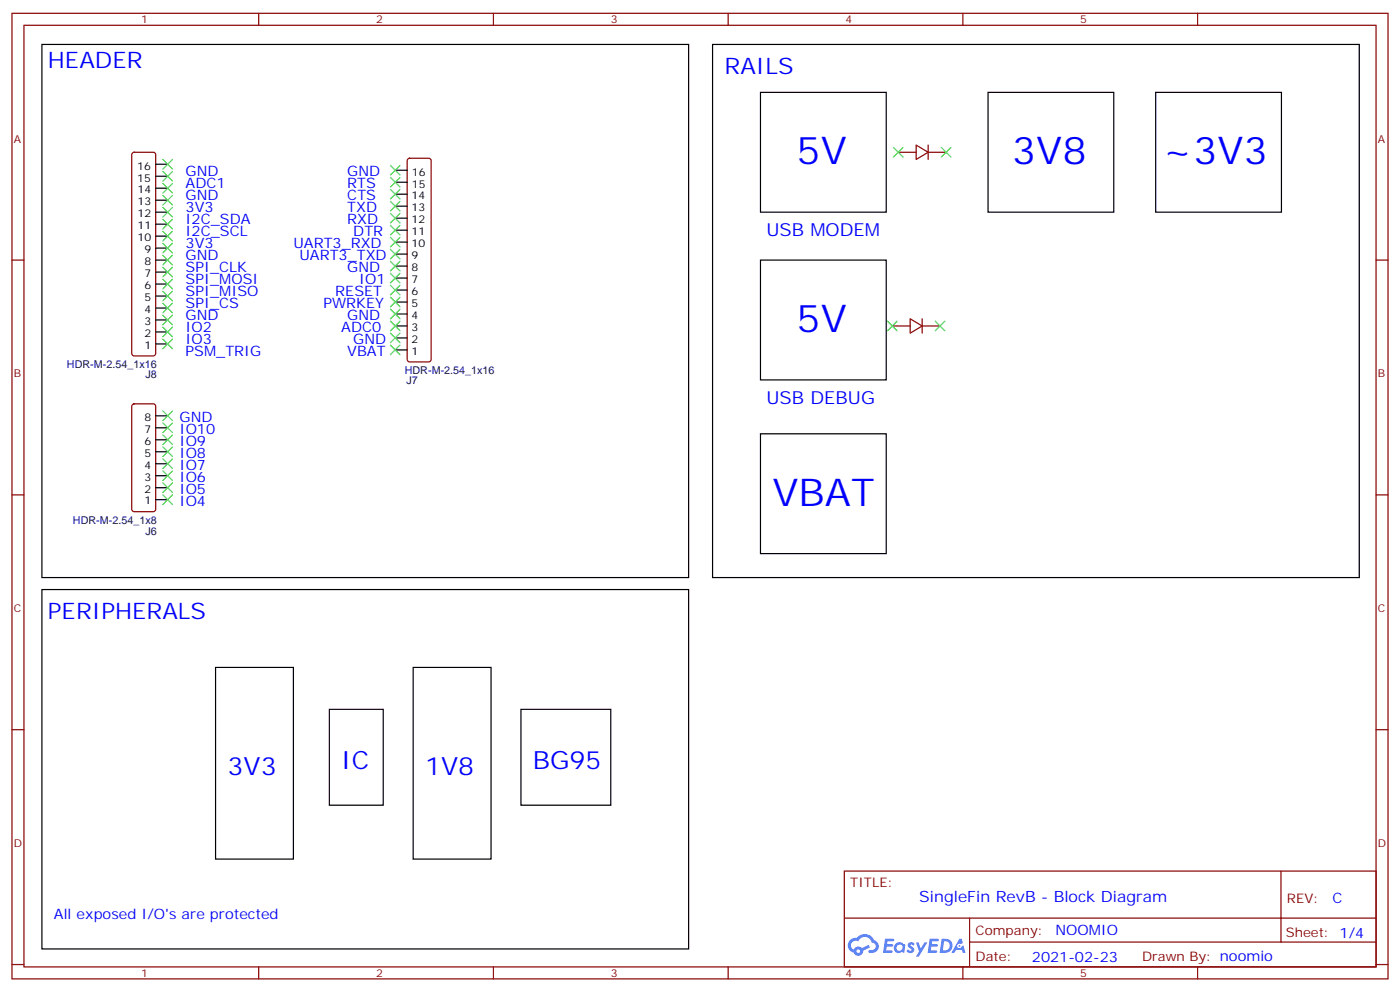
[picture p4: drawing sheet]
<svg xmlns="http://www.w3.org/2000/svg" width="412mm" height="292mm" viewBox="0 0 412 292" stroke-linecap="round" stroke-linejoin="round" font-family="sans-serif">
<g fill="none" stroke="#870000" stroke-width=".35">
<path d="M3.5 3.9h405.4v284.4h-405.4zM7.1 7.4h398.2v277.3h-398.2zM76.2 3.9v3.5M145.3 3.9v3.5M214.5 3.9v3.5M283.6 3.9v3.5M352.8 3.9v3.5M3.5 76.6h3.6M405.3 76.6h3.6M3.5 145.7h3.6M405.3 145.7h3.6M3.5 214.9h3.6"/>
<path d="M405.3 214.9h3.6M248.7 256.5h156.6v28.2h-156.6zM377.3 256.5v20.9M248.7 270.4h156.5M285.6 277.4h119.6M285.6 270.4v14.1M3.5 284h3.6M76.2 284.7v3.6M145.3 284.7v3.6M214.5 284.7v3.6M283.6 284.7v3.6M352.8 284.7v3.6"/>
<path d="M405.3 284h3.6"/>
</g>
<g fill="#5487ff">
<path d="M267.7 277.7a1.22 1.22 0 0 1 1.7 .2l-.4 .6a.47 .47 0 0 0-.3-.4 .47 .47 0 0 0-.5 .2l.1 .2a1.14 1.14 0 0 1 .8 1.8 1.14 1.14 0 0 1-1.9 0l-.2-.2 .5-.6 .7 .5a.29 .29 0 0 0 .3-.3 .29 .29 0 0 0-.2-.3 1.04 1.04 0 0 1-.6-1.7z"/>
<path d="M260.7 276.4h2.4l.3 .2-.2 .5-1.8 .1-.1 .8h1.5l.3 .4-.3 .4h-1.6l-.2 1.1h1.7l.2 .3-.2 .3-2.6 .1z"/>
<path d="M273.8 276.4h2.4l.3 .2-.1 .5-1.8 .1-.2 .8h1.6l.3 .4-.4 .4h-1.6l-.1 1.1h1.7l.2 .3-.2 .3-2.6 .1z"/>
<path d="M282.6 276.4h.7l.3 1.3-.6 .3a.69 .69 0 0 0-1 .3 .69 .69 0 0 0 .4 .9 .69 .69 0 0 0 .9-.6l.5-.2 .6 2.2h-.8l-.2-.9h-1.8l-.5 .9h-.8z"/>
<path d="M269.8 277.5h.8l.6 1.8 1.1-1.8h.9l-2.6 4.2h-.8l.9-1.5z"/>
<path d="M277.4 276.4l-.6 4.2h1.3a2.11 2.11 0 0 0 2.5-2.1 2.11 2.11 0 0 0-2.5-2.1zM278.1 277.2a1.39 1.39 0 0 1 1.7 1.4 1.39 1.39 0 0 1-1.8 1.3h-.3z"/>
<path d="M263.7 278.1a1.54 1.54 0 0 0-.1 2.1 1.54 1.54 0 0 0 2.2 .1l.6 .3 .3-2.3-.2-.3h-.4a1.49 1.49 0 0 0-2.4 .1zM264 279.1a.94 .94 0 0 1 1.8 0 .94 .94 0 0 1-1.8 0z"/>
<path d="M250.4 276.8a2.18 2.18 0 0 0 1.1 3.7 1.44 1.44 0 0 0 1.6 .9 1.44 1.44 0 0 0 1.2-1.4l2-1-.5-.8-1.9 1a1.47 1.47 0 0 0-2.4 .4 1.39 1.39 0 0 1-.7-1.9 1.39 1.39 0 0 1 2-.5 2.12 2.12 0 0 1 2.2-1.3 2.12 2.12 0 0 1 1.9 1.7 1.14 1.14 0 0 1 1.1 1.4 1.14 1.14 0 0 1-1.7 .7 .43 .43 0 0 0-.5 .4 .43 .43 0 0 0 .4 .5 1.98 1.98 0 0 0 2.5-1.2 1.98 1.98 0 0 0-1.2-2.6 3.1 3.1 0 0 0-5.3-.6l-.9 .1zM252.3 280.1a.55 .55 0 0 1 1.1 0 .55 .55 0 0 1-1.1 0z"/>
<circle cx="282.6" cy="278.5" r=".26"/>
</g>
<path d="M39 45l.5-.2h5.7l.5 .2 .2 .5v58.6l-.3 .5-.4 .2h-5.7l-.5-.2-.2-.5v-58.6zM120.2 46.8l.4-.2h5.7l.5 .2 .2 .5v58.6l-.2 .5-.5 .2h-5.7l-.4-.3-.3-.4v-58.6zM264.6 44.8h5.3M269.9 42.7l3.5 2.1-3.5 2.2zM273.4 44.8h5.3M273.4 42.7v4.3M262.8 96h5.3M268.1 93.9l3.5 2.1-3.5 2.1zM271.6 96h5.3M271.6 93.9v4.2M39 119.1l.5-.2h5.7l.5 .2 .2 .5v30.4l-.3 .5-.4 .2h-5.7l-.5-.3-.2-.4v-30.4z" fill="none" stroke="#870000" stroke-width=".35"/>
<g fill="none" stroke="#000" stroke-width=".35">
<path d="M12.3 13.1h190.5v157h-190.5zM209.9 13.1h190.5v157h-190.5zM224 27.2h37.1v35.3h-37.1zM291 27.2h37.1v35.3h-37.1zM340.4 27.2h37.1v35.3h-37.1zM45.9 58.9h3.5M45.9 55.4h3.5M45.9 51.9h3.5M45.9 48.4h3.5M116.4 57.2h3.5M116.4 53.7h3.5M116.4 50.1h3.5"/>
<path d="M45.9 76.6h3.5M45.9 73.1h3.5M45.9 69.5h3.5M45.9 66h3.5M45.9 62.5h3.5M116.4 78.4h3.5M116.4 74.8h3.5M116.4 71.3h3.5M116.4 67.8h3.5M116.4 64.2h3.5M116.4 60.7h3.5M224 76.6h37.1v35.3h-37.1z"/>
<path d="M45.9 97.8h3.5M45.9 94.2h3.5M45.9 90.7h3.5M45.9 87.2h3.5M45.9 83.6h3.5M45.9 80.1h3.5M116.4 99.5h3.5M116.4 96h3.5M116.4 92.5h3.5M116.4 88.9h3.5M116.4 85.4h3.5M116.4 81.9h3.5"/>
<path d="M45.9 101.3h3.5M116.4 103h3.5M45.9 136.6h3.5M45.9 133h3.5M45.9 129.5h3.5M45.9 126h3.5M45.9 122.4h3.5M224 127.7h37.1v35.3h-37.1zM45.9 147.1h3.5M45.9 143.6h3.5M45.9 140.1h3.5M12.3 173.6h190.5v105.8h-190.5z"/>
<path d="M63.5 196.5h22.9v56.5h-22.9zM121.7 196.5h22.9v56.5h-22.9zM97 208.9h15.9v28.2h-15.9zM153.5 208.9h26.4v28.2h-26.4z"/>
</g>
<g fill="none" stroke="#3c3" stroke-width=".35">
<path d="M48 47l2.8 2.8M48 50.5l2.8 2.8M48 54l2.8 2.8M48 57.5l2.8 2.9M50.8 47l-2.8 2.8M50.8 50.5l-2.8 2.8M50.8 54l-2.8 2.8M50.8 57.5l-2.8 2.9M115 48.7l2.8 2.8M115 52.2l2.8 2.9M115 55.8l2.8 2.8M115 59.3l2.8 2.8"/>
<path d="M117.8 48.7l-2.8 2.8M117.8 52.2l-2.8 2.9M117.8 55.8l-2.8 2.8M117.8 59.3l-2.8 2.8M263.2 43.4l2.8 2.8M266 43.4l-2.8 2.8M277.3 43.4l2.8 2.8M280.1 43.4l-2.8 2.8M48 61.1l2.8 2.8M48 64.6l2.8 2.8M48 68.1l2.8 2.8M48 71.6l2.8 2.9"/>
<path d="M48 75.2l2.8 2.8M48 78.7l2.8 2.8M50.8 61.1l-2.8 2.8M50.8 64.6l-2.8 2.8M50.8 68.1l-2.8 2.8M50.8 71.6l-2.8 2.9M50.8 75.2l-2.8 2.8M50.8 78.7l-2.8 2.8M115 62.8l2.8 2.9M115 66.4l2.8 2.8M115 69.9l2.8 2.8M115 73.4l2.8 2.8"/>
<path d="M115 76.9l2.8 2.9M117.8 62.8l-2.8 2.9M117.8 66.4l-2.8 2.8M117.8 69.9l-2.8 2.8M117.8 73.4l-2.8 2.8M117.8 76.9l-2.8 2.9M48 82.2l2.8 2.9M48 85.8l2.8 2.8M48 89.3l2.8 2.8M48 92.8l2.8 2.8M48 96.3l2.8 2.9M48 99.9l2.8 2.8"/>
<path d="M50.8 82.2l-2.8 2.9M50.8 85.8l-2.8 2.8M50.8 89.3l-2.8 2.8M50.8 92.8l-2.8 2.8M50.8 96.3l-2.8 2.9M50.8 99.9l-2.8 2.8M115 80.5l2.8 2.8M115 84l2.8 2.8M115 87.5l2.8 2.8M115 91.1l2.8 2.8M115 94.6l2.8 2.8M115 98.1l2.8 2.8"/>
<path d="M117.8 80.5l-2.8 2.8M117.8 84l-2.8 2.8M117.8 87.5l-2.8 2.8M117.8 91.1l-2.8 2.8M117.8 94.6l-2.8 2.8M117.8 98.1l-2.8 2.8M261.4 94.6l2.8 2.8M264.2 94.6l-2.8 2.8M275.5 94.6l2.8 2.8M278.3 94.6l-2.8 2.8M115 101.6l2.8 2.9M117.8 101.6l-2.8 2.9"/>
<path d="M48 121l2.8 2.9M48 124.6l2.8 2.8M48 128.1l2.8 2.8M48 131.6l2.8 2.8M48 135.1l2.8 2.9M48 138.7l2.8 2.8M50.8 121l-2.8 2.9M50.8 124.6l-2.8 2.8M50.8 128.1l-2.8 2.8M50.8 131.6l-2.8 2.8M50.8 135.1l-2.8 2.9M50.8 138.7l-2.8 2.8"/>
<path d="M48 142.2l2.8 2.8M48 145.7l2.8 2.9M50.8 142.2l-2.8 2.8M50.8 145.7l-2.8 2.9"/>
</g>
<g font-size="11.3" fill="#00f">
<text x="234.6" y="48.4">5V</text>
<text x="298.1" y="48.4">3V8</text>
<text x="342.2" y="48.4">~3V3</text>
<text x="234.6" y="97.8">5V</text>
<text x="227.5" y="148.9">VBAT</text>
</g>
<g font-size="7.4" fill="#00f">
<text x="100.5" y="226.5">IC</text>
<text x="157" y="226.5">BG95</text>
<text x="67" y="228.3">3V3</text>
<text x="125.2" y="228.3">1V8</text>
</g>
<g font-size="6.7" fill="#00f">
<text x="14.1" y="20.1">HEADER</text>
<text x="213.4" y="21.9">RAILS</text>
<text x="14.1" y="182.4">PERIPHERALS</text>
</g>
<g font-size="5.3" fill="#00f">
<text x="225.8" y="69.5">USB MODEM</text>
<text x="225.8" y="118.9">USB DEBUG</text>
</g>
<text font-size="4.6" fill="#00f" x="270.8" y="265.5">SingleFin RevB - Block Diagram</text>
<g font-size="4.2" fill="#00f">
<text x="54.7" y="51.9">GND</text>
<text x="102.3" y="51.9">GND</text>
<text x="54.7" y="55.4">ADC1</text>
<text x="54.7" y="58.9">GND</text>
<text x="102.3" y="55.4">RTS</text>
<text x="102.3" y="58.9">CTS</text>
<text x="54.7" y="62.5">3V3</text>
<text x="102.3" y="62.5">TXD</text>
<text x="54.7" y="66">I2C_SDA</text>
<text x="54.7" y="69.5">I2C_SCL</text>
<text x="102.3" y="66">RXD</text>
<text x="104.1" y="69.5">DTR</text>
<text x="54.7" y="73.1">3V3</text>
<text x="54.7" y="76.6">GND</text>
<text x="86.4" y="73.1">UART3_RXD</text>
<text x="88.2" y="76.6">UART3_TXD</text>
<text x="54.7" y="80.1">SPI_CLK</text>
<text x="54.7" y="83.6">SPI_MOSI</text>
<text x="102.3" y="80.1">GND</text>
<text x="105.8" y="83.6">IO1</text>
<text x="54.7" y="87.2">SPI_MISO</text>
<text x="98.8" y="87.2">RESET</text>
<text x="54.7" y="90.7">SPI_CS</text>
<text x="54.7" y="94.2">GND</text>
<text x="95.2" y="90.7">PWRKEY</text>
<text x="102.3" y="94.2">GND</text>
<text x="54.7" y="97.8">IO2</text>
<text x="54.7" y="101.3">IO3</text>
<text x="100.5" y="97.8">ADC0</text>
<text x="104.1" y="101.3">GND</text>
<text x="54.7" y="104.8">PSM_TRIG</text>
<text x="102.3" y="104.8">VBAT</text>
<text x="52.9" y="124.2">GND</text>
<text x="52.9" y="127.7">IO10</text>
<text x="52.9" y="131.3">IO9</text>
<text x="52.9" y="134.8">IO8</text>
<text x="52.9" y="138.3">IO7</text>
<text x="52.9" y="141.9">IO6</text>
<text x="52.9" y="145.4">IO5</text>
<text x="52.9" y="148.9">IO4</text>
<text x="392.5" y="265.8">C</text>
<text x="15.9" y="270.6">All exposed I/O's are protected</text>
<text x="310.9" y="275.3">NOOMIO</text>
<text x="304" y="283.1">2021-02-23</text>
</g>
<g font-size="3.9" fill="#800">
<text x="250.5" y="261.1">TITLE:</text>
<text x="379.1" y="265.8">REV:</text>
<text x="287.4" y="275.3">Company:</text>
<text x="378.7" y="275.9">Sheet: 1/4</text>
<text x="287.4" y="283">Date:</text>
<text x="336.4" y="283.1">Drawn By: noomio</text>
</g>
<g font-size="3.2" fill="#800">
<text x="41.6" y="6.9">1</text>
<text x="110.8" y="6.9">2</text>
<text x="179.9" y="6.9">3</text>
<text x="249.1" y="6.9">4</text>
<text x="318.2" y="6.9">5</text>
<text x="4.1" y="42">A</text>
<text x="405.9" y="42">A</text>
<text x="4.1" y="111.2">B</text>
<text x="405.9" y="111.2">B</text>
<text x="4.1" y="180.3">C</text>
<text x="405.9" y="180.3">C</text>
<text x="4.1" y="249.4">D</text>
<text x="405.9" y="249.4">D</text>
<text x="41.6" y="287.7">1</text>
<text x="110.8" y="287.7">2</text>
<text x="179.9" y="287.7">3</text>
<text x="249.1" y="287.7">4</text>
<text x="318.2" y="287.7">5</text>
</g>
<g font-size="3.2">
<text x="40.4" y="53.7">15</text>
<text x="40.4" y="50.1">16</text>
<text x="121.4" y="51.9">16</text>
<text x="40.5" y="56.8">14</text>
<text x="121.2" y="58.6">14</text>
<text x="121.4" y="55.4">15</text>
<text x="40.5" y="63.9">12</text>
<text x="40.5" y="60.4">13</text>
<text x="121.2" y="65.7">12</text>
<text x="121.2" y="62.1">13</text>
<text x="40.5" y="70.9">10</text>
<text x="40.5" y="67.4">11</text>
<text x="121.2" y="69.2">11</text>
<text x="42.5" y="78">8</text>
<text x="42.5" y="74.5">9</text>
<text x="121.2" y="76.2">9</text>
<text x="121.2" y="72.7">10</text>
<text x="42.5" y="81.5">7</text>
<text x="121.2" y="83.3">7</text>
<text x="121.2" y="79.8">8</text>
<text x="42.5" y="88.6">5</text>
<text x="42.5" y="85.1">6</text>
<text x="121.2" y="86.8">6</text>
<text x="42.5" y="95.6">3</text>
<text x="42.5" y="92.1">4</text>
<text x="121.2" y="93.9">4</text>
<text x="121.2" y="90.3">5</text>
<text x="42.5" y="99.2">2</text>
<text x="121.2" y="100.9">2</text>
<text x="121.2" y="97.4">3</text>
<text x="42.5" y="102.7">1</text>
<text x="121.2" y="104.5">1</text>
<text x="42.5" y="123.9">8</text>
<text x="42.5" y="130.9">6</text>
<text x="42.5" y="127.4">7</text>
<text x="42.5" y="138">4</text>
<text x="42.5" y="134.4">5</text>
<text x="42.5" y="141.5">3</text>
<text x="42.5" y="148.6">1</text>
<text x="42.5" y="145">2</text>
</g>
<g font-size="3.2" fill="#000080">
<text x="19.7" y="108.3">HDR-M-2.54_1x16</text>
<text x="42.8" y="111.4">J8</text>
<text x="119.2" y="110.1">HDR-M-2.54_1x16</text>
<text x="119.8" y="113.1">J7</text>
<text x="21.5" y="154.2">HDR-M-2.54_1x8</text>
<text x="42.8" y="157.4">J6</text>
</g>
</svg>
